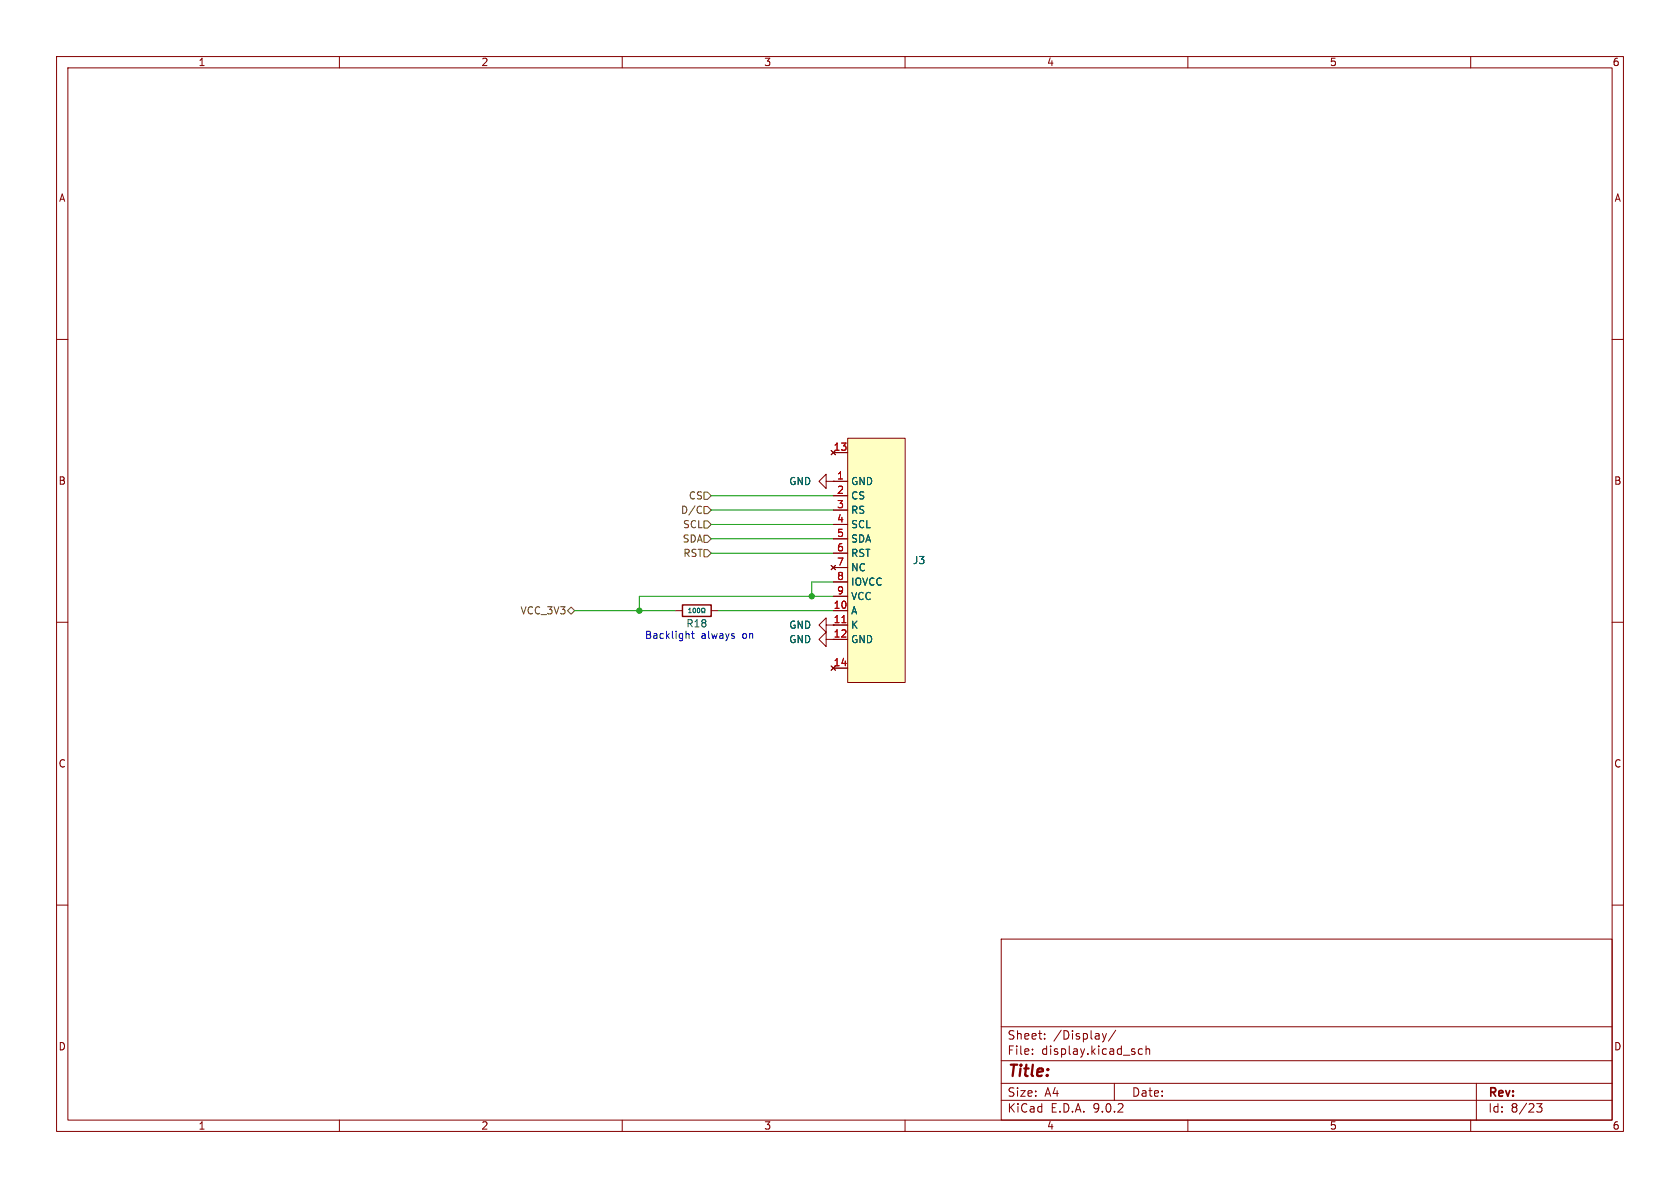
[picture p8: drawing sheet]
<svg xmlns="http://www.w3.org/2000/svg" width="297mm" height="210mm" viewBox="0 0 297 210" stroke-linecap="round" stroke-linejoin="round" font-family="sans-serif">
<g fill="none" stroke="#840000" stroke-width=".18">
<path d="M10 10h277v190h-277zM12 12h273v186h-273zM60 10v2M110 10v2M160 10v2M210 10v2M260 10v2M10 60h2M285 60h2M10 110h2M119.4 108h1.2M125.7 108h1.3"/>
<path d="M146 110.5v-1.3l-1.2 1.3 1.2 1.3v-1.3h1.3M285 110h2M10 160h2M177 166h108v32h-108zM285 160h2M60 198v2M110 198v2M160 198v2M177 194.5h108M177 191.5h108M177 187.5h108M177 181.5h108"/>
<path d="M182.5 186.3v.1M182.5 185.5v.1M184.7 183.6v.1M184.7 182.8v.1M194.9 182.7l.3 1M195.2 183.7l-.1 .4-.2 .1M195.6 182.7l-.4 1M197 191.5v3M197.2 182.1l-1.2 2M202 185.5l-.5-.1-.3 .3v.4l.2 .2h.6M202.6 185.5l.2-.1 .4 .1v.9M202.6 184.9v1.5"/>
<path d="M210 198v2M260 198v2M261 191.5v6.5M271.7 195.1h.9l-.5 .6 .4 .1v.7l-.2 .1-.6-.1"/>
</g>
<path d="M120.6 106.9h5.1v2.1h-5.1z" fill="none" stroke="#840000" stroke-width=".25"/>
<path d="M121.7 108.3h.5M121.7 107.7l.3-.2v.8M122.6 107.6l.1-.1a.39 .39 0 0 1 .3 .4 .39 .39 0 0 1-.4 .4l-.1-.3zM123.3 107.6l.2-.1a.39 .39 0 0 1 .2 .4 .39 .39 0 0 1-.3 .4l-.1-.3zM124 108.3h.2v-.1a.34 .34 0 0 1-.2-.5 .34 .34 0 0 1 .5-.1l.1 .3-.2 .4h.2" fill="none" stroke="#006464" stroke-width=".18"/>
<path d="M149.9 77.5h10.1v43.2h-10.1z" fill="#ffffc2"/>
<g fill="none" stroke="#840000" stroke-width=".18">
<path d="M149.9 77.5h10.1v43.2h-10.1zM146 85.1v-1.3l-1.2 1.3 1.2 1.3v-1.3h1.3M146.9 99.9l.8 .8M147.3 85.1h.1M147.3 80h2.6M147.3 85.1h2.6M147.3 87.6h2.6M147.3 90.2h2.6M147.3 92.7h2.6M147.3 95.3h2.6M147.3 97.8h2.6M147.7 99.9l-.8 .8"/>
<path d="M146 113v-1.2l-1.2 1.2 1.2 1.3v-1.3h3.9M146.9 117.7l.8 .8M147.3 100.3h2.6M147.3 102.9h2.6M147.3 105.4h2.6M147.3 108h2.6M147.3 110.5h2.6M147.3 118.1h2.6M147.7 117.7l-.8 .8"/>
</g>
<path d="M148.8 110.1h.8" fill="none" stroke="#a90000" stroke-width=".18"/>
<path d="M123.8 89.5l.2 .1M124 90.6l-.2 .1M124.5 89.5h.6l.6 .7-.6 .6h-.6zM124.5 97.2h.6l.6 .6-.6 .6h-.6zM124.5 87h.6l.6 .6-.6 .7h-.6zM124.5 92.1h.6l.6 .6-.6 .6h-.6zM124.5 94.6h.6l.6 .7-.6 .6h-.6zM100.3 108l.7-.7 .6 .7-.6 .6z" fill="none" stroke="#725600" stroke-width=".18"/>
<path d="M125.7 90.2h21.6M125.7 95.3h21.6M125.7 92.7h21.6M125.7 97.8h21.6M125.7 87.6h21.6M101.6 108h17.8M127 108h20.3M147.3 102.9h-3.8v2.5M147.3 105.4h-34.3v2.6" fill="none" stroke="#009600" stroke-width=".18"/>
<path d="M121.6 112l.2 .2v.7M122.2 112h.5M122.4 111.6v1.1l.3 .2" fill="none" stroke="#0000c2" stroke-width=".18"/>
<g fill="#009600" stroke="#009600" stroke-width=".18">
<circle cx="113" cy="108" r=".46"/>
<circle cx="143.5" cy="105.4" r=".46"/>
</g>
<text font-size="2.8" fill="#840000" x="178" y="190.9">Title:</text>
<g font-size="2.1" fill="#840000">
<text x="178" y="184">Sheet:</text>
<text x="186.2" y="184">/Display/</text>
<text x="178" y="186.7">File:</text>
<text x="184.1" y="186.7">display.kicad_sch</text>
<text x="178" y="196.9">KiCad</text>
<text x="178" y="194.1">Size:</text>
<text x="184.7" y="194.1">A4</text>
<text x="185.7" y="196.9">E.D.A.</text>
<text x="193.3" y="196.9">9.0.2</text>
<text x="200" y="194.1">Date:</text>
<text x="263" y="194.3">Rev:</text>
<text x="263" y="196.9">Id:</text>
<text x="267.1" y="196.9">8/23</text>
</g>
<g font-size="1.8" fill="#840000">
<text x="35" y="11.9">1</text>
<text x="85" y="11.9">2</text>
<text x="135" y="11.9">3</text>
<text x="185" y="11.9">4</text>
<text x="235" y="11.9">5</text>
<text x="285" y="11.9">6</text>
<text x="10.3" y="35.9">A</text>
<text x="285.3" y="35.9">A</text>
<text x="10.3" y="85.9">B</text>
<text x="285.3" y="85.9">B</text>
<text x="147.3" y="112.8">12</text>
<text x="10.3" y="135.9">C</text>
<text x="285.3" y="135.9">C</text>
<text x="10.3" y="185.9">D</text>
<text x="285.3" y="185.9">D</text>
<text x="35" y="199.9">1</text>
<text x="85" y="199.9">2</text>
<text x="135" y="199.9">3</text>
<text x="185" y="199.9">4</text>
<text x="235" y="199.9">5</text>
<text x="285" y="199.9">6</text>
</g>
<g font-size="1.8" fill="#a90000">
<text x="147.3" y="79.8">13</text>
<text x="147.9" y="84.8">1</text>
<text x="147.9" y="87.4">2</text>
<text x="147.9" y="89.9">3</text>
<text x="147.9" y="92.5">4</text>
<text x="147.9" y="95">5</text>
<text x="147.9" y="97.5">6</text>
<text x="147.9" y="100.1">7</text>
<text x="147.3" y="107.7">10</text>
<text x="147.9" y="102.6">8</text>
<text x="147.9" y="105.2">9</text>
<text x="147.3" y="110.2">11</text>
<text x="147.3" y="117.9">14</text>
</g>
<g font-size="1.8" fill="#725600">
<text x="121.7" y="88.5">CS</text>
<text x="120.3" y="91">D/C</text>
<text x="120.6" y="93.6">SCL</text>
<text x="120.6" y="96.1">SDA</text>
<text x="120.7" y="98.7">RST</text>
<text x="91.9" y="108.8">VCC_3V3</text>
</g>
<g font-size="1.8" fill="#006464">
<text x="139.4" y="86">GND</text>
<text x="150.4" y="86">GND</text>
<text x="150.4" y="88.5">CS</text>
<text x="150.4" y="91">RS</text>
<text x="150.4" y="93.6">SCL</text>
<text x="150.4" y="96.1">SDA</text>
<text x="150.4" y="98.7">RST</text>
<text x="150.4" y="101.2">NC</text>
<text x="161.3" y="99.9">J3</text>
<text x="150.4" y="103.7">IOVCC</text>
<text x="150.4" y="106.3">VCC</text>
<text x="121.2" y="111.1">R18</text>
<text x="139.4" y="111.4">GND</text>
<text x="139.4" y="113.9">GND</text>
<text x="150.4" y="108.8">A</text>
<text x="150.4" y="111.4">K</text>
<text x="150.4" y="113.9">GND</text>
</g>
<g font-size="1.8" fill="#0000c2">
<text x="113.9" y="113.1">Backlight</text>
<text x="123.9" y="113.1">always</text>
<text x="131.4" y="113.1">on</text>
</g>
</svg>
